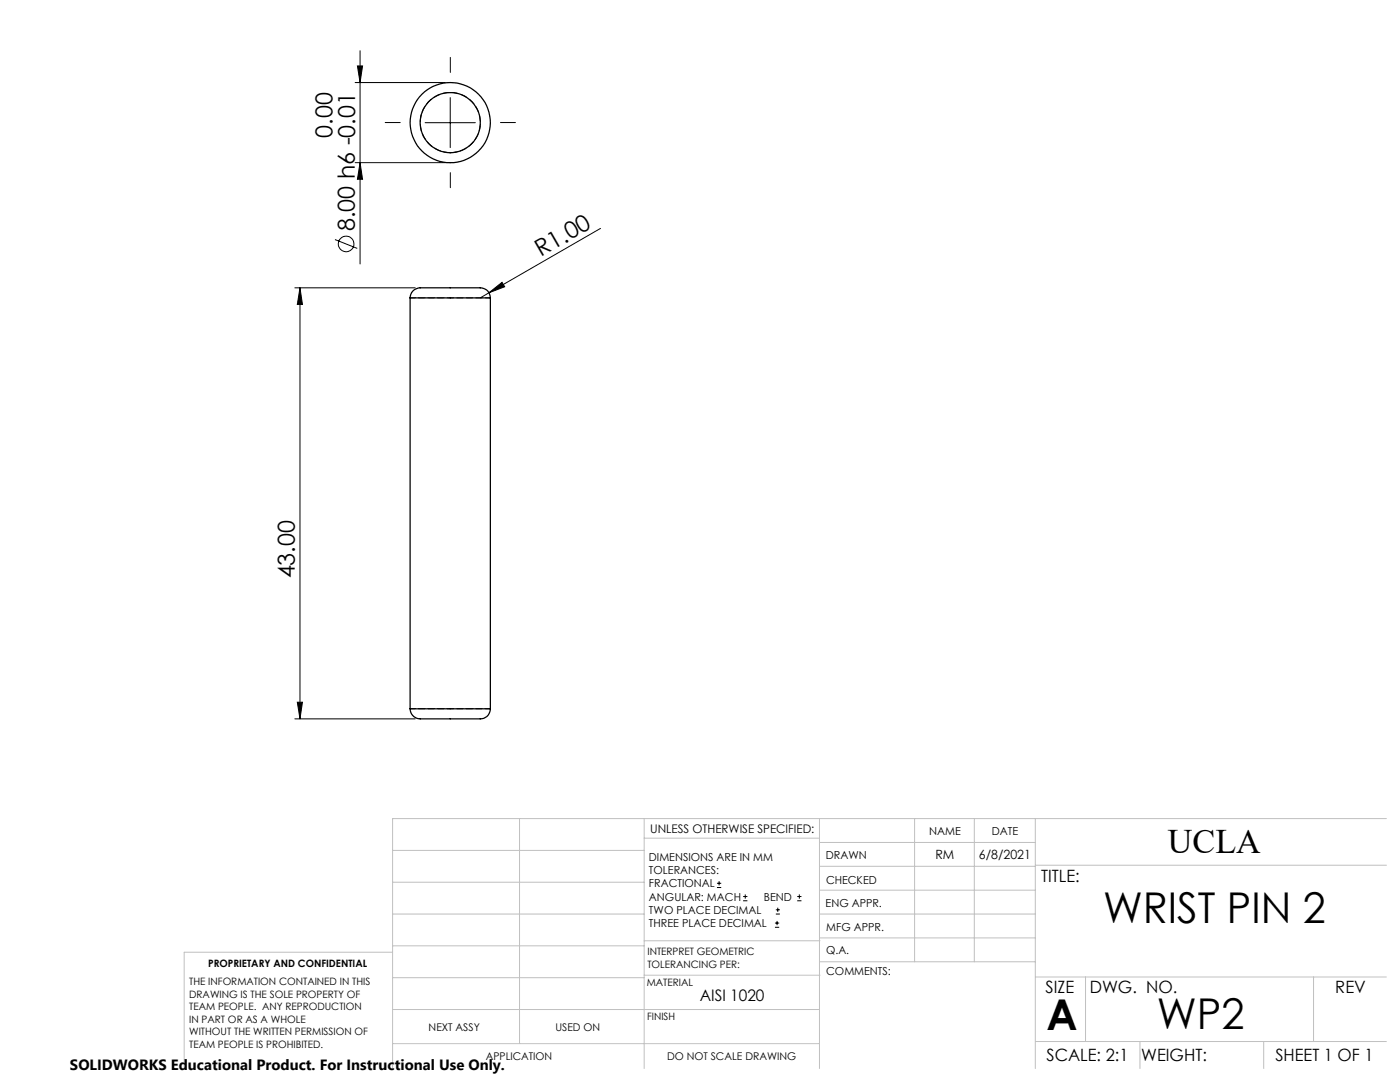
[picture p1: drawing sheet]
<svg xmlns="http://www.w3.org/2000/svg" width="279mm" height="216mm" viewBox="0 0 279 216" stroke-linecap="round" stroke-linejoin="round" font-family="sans-serif">
<g fill="none" stroke="#000" stroke-width=".2">
<path d="M70.9 16.5h18M71.3 13.2h1.1l-.5 3.3zM71.9 10.1v42.6M89.9 19.5v10M70.9 32.5h18M71.9 32.5l.5 3.3h-1.1zM84.8 24.5h10.1M58.8 57.4h24.1M59.9 57.4v86M59.9 57.4l.5 3.3h-1.1zM66.9 47.8l4.4 1.8M97.6 58.4l2.6-2.1 .5 .9z"/>
<path d="M97.6 58.4l-1.8 1M119.8 45.6l-22.2 12.8M58.8 143.4h24.1M59.3 140.1h1.1l-.5 3.3zM143.1 177.1h.8M143.1 176.2h.8M143.5 175.8v.9M148.3 179.7h.9M148.3 178.9h.9M148.7 178.5v.8M159.1 179.7h.8M159.1 178.9h.8"/>
<path d="M159.5 178.5v.8M154.7 185h.8M154.7 184.2h.8M154.8 182.4h.8M154.8 181.5h.8M155.1 183.8v.8M155.2 181.1v.9"/>
<circle cx="69.1" cy="48.7" r="1.56"/>
</g>
<path d="M89.9 14.5v-3M79.9 24.5h-3M89.9 34.5v3M99.9 24.5h3" fill="none" stroke="#000" stroke-width=".2" stroke-dasharray="15.2 1.3 1.3 1.3"/>
<g fill="none" stroke="#c0c0c0" stroke-width=".2">
<path d="M78.4 176h50.2M78.4 169.7h50.2M103.7 163.3v44.9M128.6 163.3v49.9M128.6 167.3h34.9M163.5 163.3v49.9M163.5 177.6h43.1M163.5 172.9h43.1M163.5 168.1h43.1M182.5 163.3v28.6M194.5 163.3v28.6M206.6 163.3v49.9"/>
<path d="M206.6 172.6h70.1M276.7 163.3h-198.3v49.9M78.4 195.1h50.2M78.4 188.7h50.2M78.4 182.4h50.2M78.4 190h-41.6v23.2M128.6 194.6h35.1M128.6 187.7h35.1M163.5 182.4h43.1M163.5 187.1h43.1M163.7 191.9h42.9M206.6 194.9h70.1"/>
<path d="M216.6 194.9v12.9M262.1 194.9v12.9M78.4 208.2h85.1M78.4 201.4h85.1M206.6 207.8h70.1M227.5 207.8v5.4M252.2 207.8v5.4"/>
</g>
<g fill="#000">
<path d="M97.6 58.4l2.6-2.1 .5 .9z"/>
<path d="M59.9 57.4l.5 3.3h-1.1zM59.3 140.1h1.1l-.5 3.3zM71.3 13.2h1.1l-.5 3.3zM71.9 32.5l.5 3.3h-1.1z"/>
</g>
<g fill="none" stroke="#000" stroke-width=".25">
<path d="M81.8 59.4a2.34 2.34 0 0 1 3-2h10.4a2.19 2.19 0 0 1 2.7 2M81.8 59.4h16.1M81.8 59.4v82M97.9 59.4v82M81.8 141.4a2.28 2.28 0 0 0 3 2h10.4a2.12 2.12 0 0 0 2.7-2M81.8 141.4h16.1"/>
<circle cx="89.9" cy="24.5" r="6"/>
<circle cx="89.9" cy="24.5" r="8"/>
</g>
<path d="M81.9 59.4h16M97.9 141.4h-16" fill="none" stroke="#000" stroke-width=".2" stroke-dasharray="1.3 .6" stroke-dashoffset=".3"/>
<path d="M89.9 30.5a6 6 0 0 1-5.3-8.9 6 6 0 0 1 10.3-.5 6 6 0 0 1-4.4 9.3l-.6 .1" fill="none" stroke="#000" stroke-width=".2" stroke-dasharray="1.3 .6" stroke-dashoffset="-.1"/>
<g font-size="8.5">
<text x="220.1" y="184.2">WRIST PIN 2</text>
<text x="208.9" y="205.5">A</text>
<text x="230.9" y="205.4">WP2</text>
</g>
<text font-size="6.9" x="233.1" y="170.1">UCLA</text>
<g font-size="4.7">
<text x="66.3" y="27.5" transform="rotate(-90 66.3 27.5)">0.00</text>
<text x="70.8" y="46.1" transform="rotate(-90 70.8 46.1)">8.00 h6 -0.01</text>
<text x="108" y="51.3" transform="rotate(-30 108 51.3)">R1.00</text>
<text x="58.9" y="115.4" transform="rotate(-90 58.9 115.4)">43.00</text>
</g>
<g font-size="3.4">
<text x="207.8" y="176">TITLE:</text>
<text x="208.7" y="198.1">SIZE</text>
<text x="217.5" y="198.1">DWG. NO.</text>
<text x="266.5" y="198.2">REV</text>
<text x="208.8" y="211.7">SCALE: 2:1</text>
<text x="227.7" y="211.8">WEIGHT:</text>
<text x="254.5" y="211.7">SHEET 1 OF 1</text>
</g>
<text font-size="3.2" x="139.7" y="199.8">AISI 1020</text>
<text font-size="3" x="14" y="213.5">SOLIDWORKS Educational Product. For Instructional Use Only.</text>
<g font-size="2.5">
<text x="186.7" y="171.3">RM</text>
<text x="195.4" y="171.4">6/8/2021</text>
</g>
<text font-size="2.4" x="129.8" y="166.2">UNLESS OTHERWISE SPECIFIED:</text>
<g font-size="2.2">
<text x="185.4" y="166.6">NAME</text>
<text x="197.9" y="166.7">DATE</text>
<text x="129.5" y="171.8">DIMENSIONS ARE IN MM</text>
<text x="164.8" y="171.4">DRAWN</text>
<text x="129.5" y="174.4">TOLERANCES:</text>
<text x="129.5" y="177.1">FRACTIONAL</text>
<text x="129.5" y="179.7">ANGULAR: MACH</text>
<text x="152.5" y="179.7">BEND</text>
<text x="164.9" y="176.3">CHECKED</text>
<text x="129.5" y="182.4">TWO PLACE DECIMAL</text>
<text x="129.5" y="185">THREE PLACE DECIMAL</text>
<text x="164.8" y="181">ENG APPR.</text>
<text x="164.9" y="185.7">MFG APPR.</text>
<text x="164.9" y="190.4">Q.A.</text>
<text x="164.9" y="194.6">COMMENTS:</text>
</g>
<g font-size="2.1">
<text x="85.5" y="205.7">NEXT ASSY</text>
<text x="110.9" y="205.7">USED ON</text>
<text x="96.9" y="211.5">APPLICATION</text>
<text x="133.1" y="211.6">DO NOT SCALE DRAWING</text>
</g>
<g font-size="2">
<text x="129.2" y="190.6">INTERPRET GEOMETRIC</text>
<text x="37.8" y="196.5">THE INFORMATION CONTAINED IN THIS</text>
<text x="41.5" y="192.9">PROPRIETARY AND CONFIDENTIAL</text>
<text x="129.1" y="196.7">MATERIAL</text>
<text x="129.2" y="193.1">TOLERANCING PER:</text>
<text x="37.8" y="199">DRAWING IS THE SOLE PROPERTY OF</text>
<text x="37.8" y="201.6">TEAM PEOPLE. ANY REPRODUCTION</text>
<text x="129.1" y="203.5">FINISH</text>
<text x="37.8" y="204.1">IN PART OR AS A WHOLE</text>
<text x="37.8" y="206.6">WITHOUT THE WRITTEN PERMISSION OF</text>
<text x="37.8" y="209.1">TEAM PEOPLE IS PROHIBITED.</text>
</g>
</svg>
